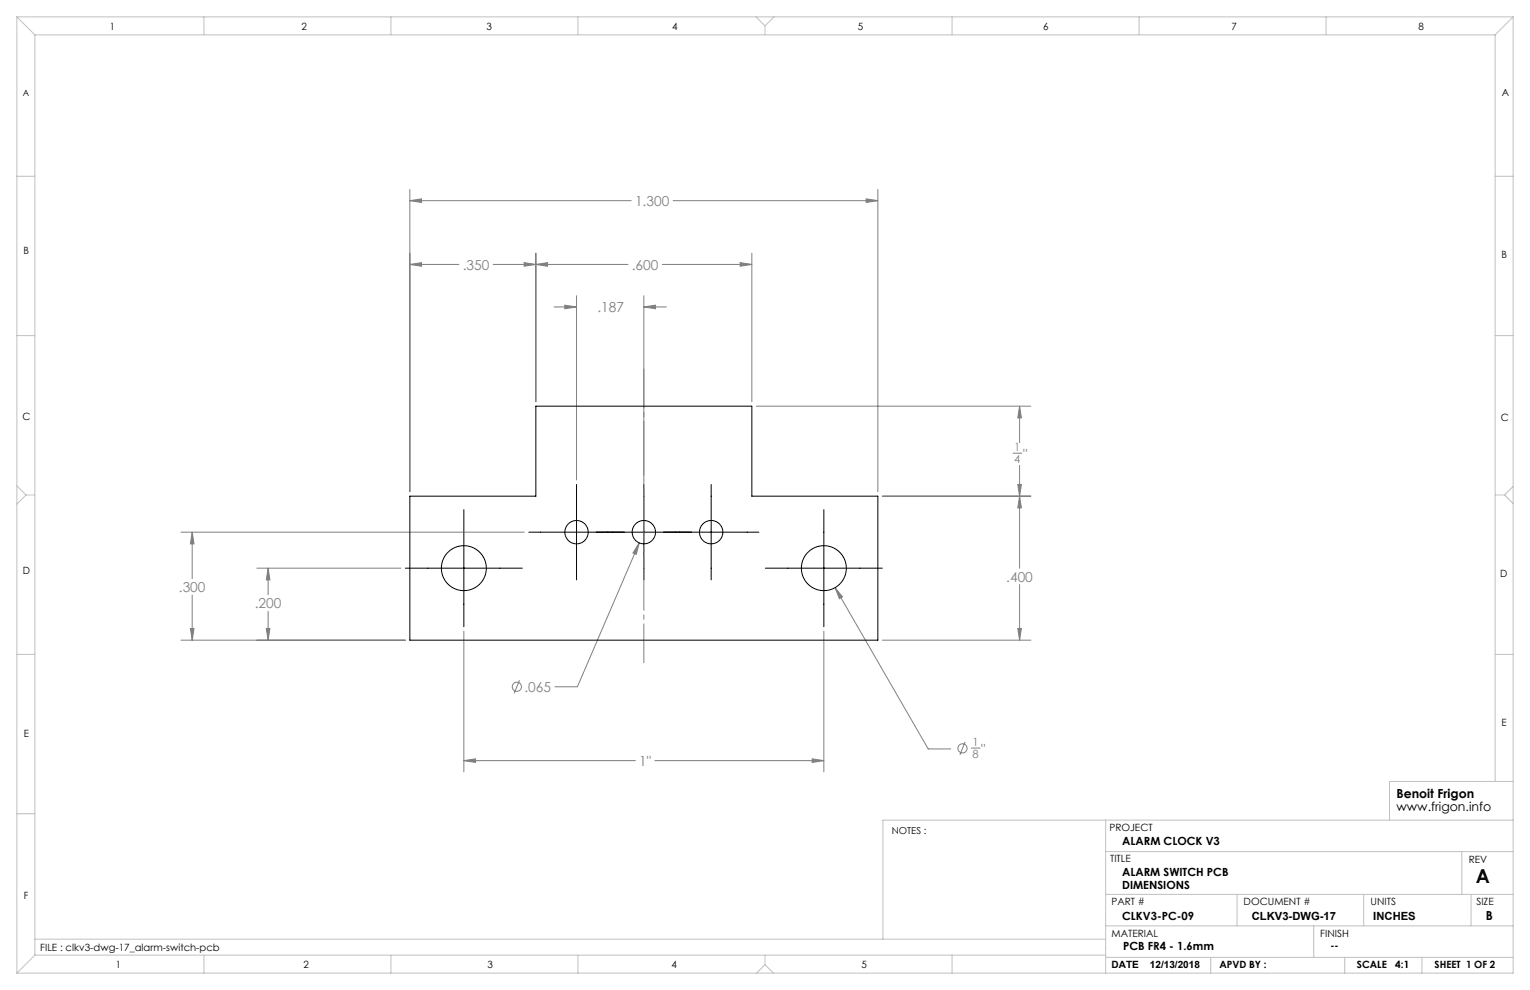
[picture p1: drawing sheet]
<svg xmlns="http://www.w3.org/2000/svg" width="432mm" height="279mm" viewBox="0 0 432 279" stroke-linecap="round" stroke-linejoin="round" font-family="sans-serif">
<g fill="none" stroke="#808080" stroke-width=".28">
<path d="M115.7 56.6l3.3-.5v1zM115.7 53.5v85.3M115.7 56.6h62.5M190 56.6h57.7M244.4 56.1l3.3 .5-3.3 .5zM247.7 53.5v85.3M115.7 74.6l3.3-.5v1zM115.7 74.6h13.8M139.2 74.6h38M147.9 74.1l3.3 .5-3.3 .5zM151.2 74.6l3.3-.5v1zM151.2 71.5v41.9"/>
<path d="M186.9 74.6h25.3M208.9 74.1l3.3 .5-3.3 .5zM212.2 71.5v41.9M156.4 86.6h6.3M159.4 86.1l3.3 .5-3.3 .5zM162.7 83.5v52M181.7 86.6l3.3-.5v1zM181.7 83.5v52M181.7 86.6h6.4M213.5 114.6h77.4M287.7 114.6l.6 3.3h-1.1zM287.7 114.6v10.3"/>
<path d="M285.9 127.9h2.5M287.2 136.7h1.1l-.6 3.3zM287.7 131.4v29M51.1 150.2h96.9M54.2 150.2l.5 3.3h-1zM54.2 150.2v13.1M180.4 153.2l-.8 3.3-1-.4zM180.4 153.2l-17.4 40.6h-6.4M249 140h41.9M287.7 140l.6 3.3h-1.1zM53.7 177.4h1l-.5 3.3zM54.2 167.9v12.8"/>
<path d="M72.5 160.4h40.6M75.2 177.4h1l-.5 3.3zM75.7 160.4l.5 3.3h-1zM75.7 160.4v7.5M75.7 172.5v8.2M130.9 178.1v39.7M232.5 178.1v39.7M235.7 165.9l2.1 2.6-.9 .5zM235.7 165.9l26.3 45.5h6.3M287.2 177.4h1.1l-.6 3.3zM287.7 165v15.7M51.1 180.7h63.3"/>
<path d="M146.6 192l-1.5 3.7M249 180.7h41.9M130.9 214.7l3.3-.5v1zM130.9 214.7h48.4M184.8 214.7h47.7M229.2 214.2l3.3 .5-3.3 .5zM272.4 209.4l-1.5 3.7M274.1 211.1h2.5"/>
<circle cx="145.9" cy="193.8" r="1.29"/>
<circle cx="271.6" cy="211.2" r="1.29"/>
</g>
<path d="M162.7 136.7v27M181.7 136.7v27M200.7 136.7v27M130.9 143.8v33.1M149.2 150.2h65M232.5 143.8v33.1M114.4 160.4h33M216 160.4h33" fill="none" stroke="#000" stroke-width=".28"/>
<path d="M181.7 187v-82.9" fill="none" stroke="#808080" stroke-width=".28" stroke-dasharray="15.2 1.3 1.3 1.3" stroke-dashoffset="4.3"/>
<g fill="none" stroke="#c0c0c0" stroke-width=".28">
<path d="M4.8 4.8l5 5M4.8 4.8h422.2M4.8 4.8v269.8M9.8 9.8h412.2M9.8 9.8v259.8M57.5 4.8v5M110.3 4.8v5M163.1 4.8v5M213.4 4.8l2.5 2.5M215.9 7.3v2.5M218.4 4.8l-2.5 2.5M268.7 4.8v5"/>
<path d="M321.5 4.8v5M374.3 4.8v5M422 9.8v210.7M427 4.8l-5 5M427 4.8v269.8h-422.2M4.8 49.7h5M422 49.7h5M4.8 94.7h5M422 94.7h5M4.8 137.1l2.5 2.6M7.3 139.7l-2.5 2.6M7.3 139.7h2.5"/>
<path d="M422 139.7h2.6M424.6 139.7l2.4 2.4M427 137.3l-2.4 2.4M4.8 184.7h5M422 184.7h5M4.8 229.7h5M312 231.5v43.1M427 231.5h-177.8v33.6M427 220.5h-34.8v11M312 240.3h115M312 252.4h115M349.1 252.4v8.9"/>
<path d="M384.9 252.4v8.9M412.6 240.3v12.1M415.2 252.4v8.9M9.8 265.1h302.2M9.8 269.6l-5 5M9.8 269.6h302.2M57.5 269.6v5M110.3 269.6v5M163.1 269.6v5M215.9 272.2l-2.4 2.4M215.9 272.2l2.4 2.4M215.9 269.6v2.6"/>
<path d="M268.7 269.6v5M312 270.2h115M312 261.3h115M341.7 270.2v4.4M370.8 261.3v8.9M379.5 270.2v4.4M401.3 270.2v4.4"/>
</g>
<path d="M115.7 56.6l3.3-.5v1zM244.4 56.1l3.3 .5-3.3 .5zM147.9 74.1l3.3 .5-3.3 .5zM115.7 74.6l3.3-.5v1zM208.9 74.1l3.3 .5-3.3 .5zM151.2 74.6l3.3-.5v1zM287.7 114.6l.6 3.3h-1.1zM287.2 136.7h1.1l-.6 3.3zM287.2 177.4h1.1l-.6 3.3zM287.7 140l.6 3.3h-1.1zM130.9 214.7l3.3-.5v1zM229.2 214.2l3.3 .5-3.3 .5zM75.2 177.4h1l-.5 3.3zM75.7 160.4l.5 3.3h-1zM53.7 177.4h1l-.5 3.3zM54.2 150.2l.5 3.3h-1zM159.4 86.1l3.3 .5-3.3 .5zM181.7 86.6l3.3-.5v1zM235.7 165.9l1.2 3.1 .9-.5zM180.4 153.2l-1.8 2.9 1 .4z" fill="#808080"/>
<g fill="none" stroke="#000" stroke-width=".28">
<path d="M115.7 140h35.5v-25.4h61v25.4h35.5v40.7h-132z"/>
<circle cx="162.7" cy="150.2" r="3.3"/>
<circle cx="181.7" cy="150.2" r="3.3"/>
<circle cx="200.7" cy="150.2" r="3.3"/>
<circle cx="130.9" cy="160.4" r="6.4"/>
<circle cx="232.5" cy="160.4" r="6.4"/>
</g>
<text font-size="5.4" x="416.5" y="249.1">A</text>
<g font-size="3.9" fill="#808080">
<text x="179.2" y="58.1">1.300</text>
<text x="130.6" y="76.1">.350</text>
<text x="178.3" y="76.1">.600</text>
<text x="168.6" y="88.1">.187</text>
<text x="288.7" y="129.5">&quot;</text>
<text x="50.5" y="167.1">.300</text>
<text x="284" y="164.1">.400</text>
<text x="71.9" y="171.7">.200</text>
<text x="148" y="195.3">.065</text>
<text x="276.9" y="212.7">&quot;</text>
<text x="180.4" y="216.1">1&quot;</text>
</g>
<g font-size="3.5">
<text x="394.1" y="225.3">Benoit Frigon</text>
<text x="394.1" y="228.8">www.frigon.info</text>
<text x="419.3" y="259.7">B</text>
</g>
<g font-size="3.2" fill="#808080">
<text x="286.3" y="127.4">1</text>
<text x="286.3" y="130.7">4</text>
<text x="274.5" y="210.6">1</text>
<text x="274.5" y="213.9">8</text>
</g>
<g font-size="3.2">
<text x="316.7" y="238.4">ALARM CLOCK V3</text>
<text x="316.7" y="247.3">ALARM SWITCH PCB</text>
<text x="316.7" y="250.8">DIMENSIONS</text>
<text x="316.7" y="259.7">CLKV3-PC-09</text>
<text x="353.3" y="259.7">CLKV3-DWG-17</text>
<text x="387.6" y="259.7">INCHES</text>
<text x="317" y="268.2">PCB FR4 - 1.6mm</text>
</g>
<g font-size="2.8">
<text x="31" y="8.5">1</text>
<text x="85.1" y="8.5">2</text>
<text x="137.3" y="8.5">3</text>
<text x="189.7" y="8.5">4</text>
<text x="242.1" y="8.5">5</text>
<text x="294.4" y="8.5">6</text>
<text x="347.6" y="8.5">7</text>
<text x="400.3" y="8.5">8</text>
<text x="423.8" y="27.2">A</text>
<text x="6.7" y="71.8">B</text>
<text x="423.8" y="72.8">B</text>
<text x="6.4" y="118.6">C</text>
<text x="423.5" y="118.9">C</text>
<text x="6.5" y="162.1">D</text>
<text x="423.4" y="163">D</text>
<text x="6.7" y="207.9">E</text>
<text x="423.7" y="204.9">E</text>
<text x="313.1" y="234.6">PROJECT</text>
<text x="313.3" y="243.2">TITLE</text>
<text x="414.5" y="243.6">REV</text>
<text x="6.7" y="253.8">F</text>
<text x="313.7" y="255.3">PART #</text>
<text x="351" y="255.3">DOCUMENT #</text>
<text x="386.8" y="255.3">UNITS</text>
<text x="416.7" y="255.3">SIZE</text>
<text x="11.4" y="268.4">FILE : clkv3-dwg-17_alarm-switch-pcb</text>
<text x="313.7" y="264.6">MATERIAL</text>
<text x="372.6" y="264.5">FINISH</text>
<text x="375.5" y="267.9">--</text>
<text x="32.7" y="273.3">1</text>
<text x="85.7" y="273.3">2</text>
<text x="137.6" y="273.3">3</text>
<text x="189.6" y="273.3">4</text>
<text x="243.2" y="273.2">5</text>
<text x="313.7" y="273.3">DATE</text>
<text x="324.5" y="273.3">12/13/2018</text>
<text x="344.1" y="273.1">APVD BY :</text>
<text x="383" y="273.1">SCALE</text>
<text x="393.8" y="273.1">4:1</text>
<text x="404.9" y="273.1">SHEET 1 OF 2</text>
</g>
<text font-size="2.7" x="251.7" y="235.2">NOTES :</text>
<text font-size="2.5" x="6.4" y="27">A</text>
</svg>
